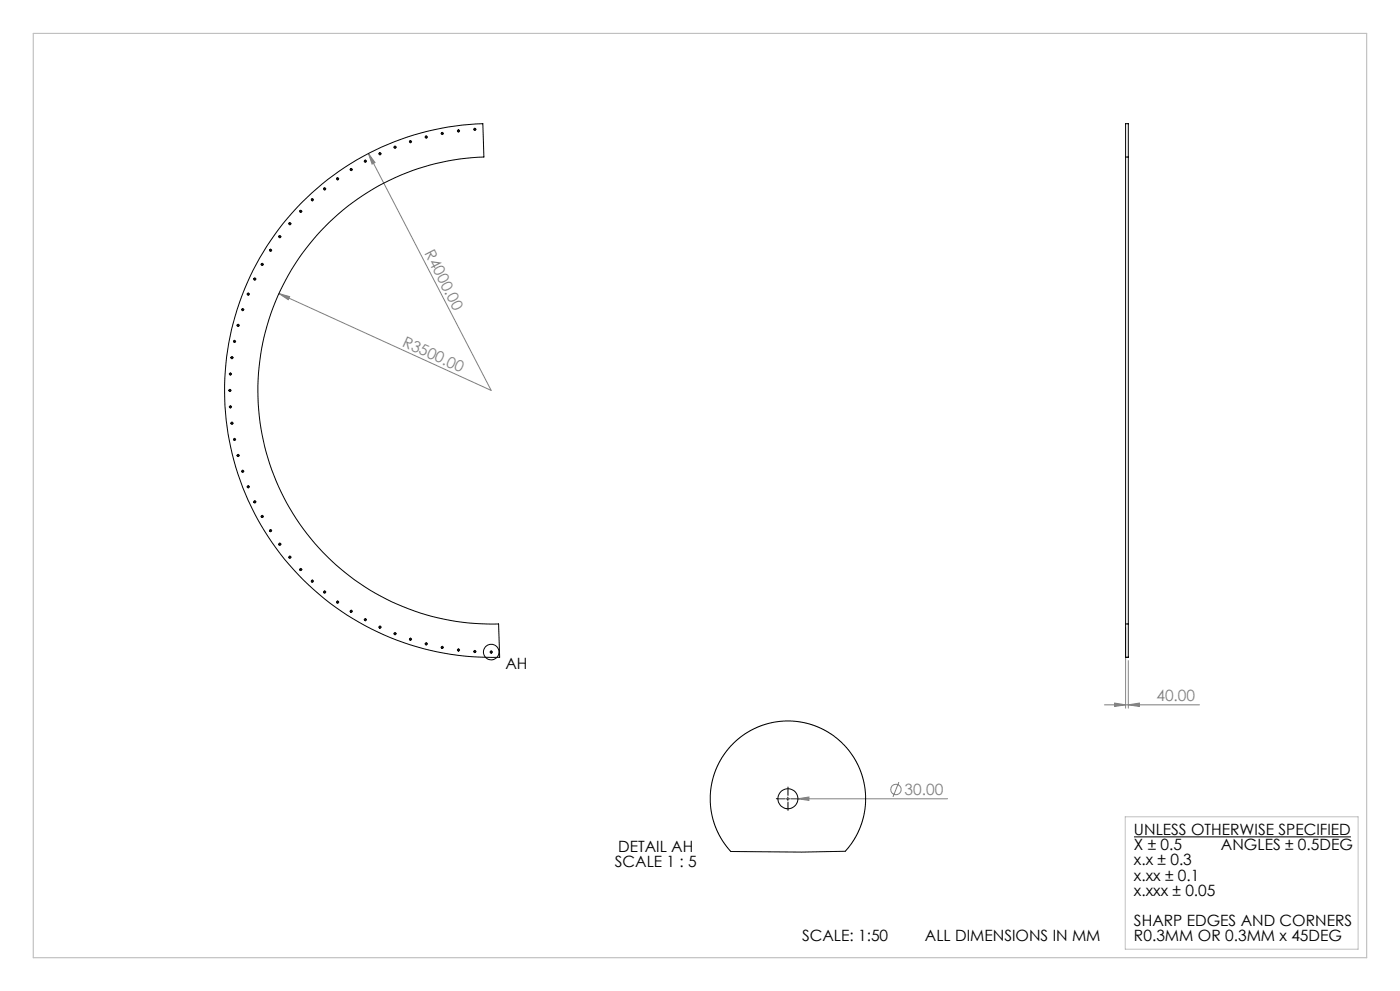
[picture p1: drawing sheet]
<svg xmlns="http://www.w3.org/2000/svg" width="420mm" height="297mm" viewBox="0 0 420 297" stroke-linecap="round" stroke-linejoin="round" font-family="sans-serif">
<g fill="none" stroke="#808080" stroke-width=".3">
<path d="M110.5 46l2 2.7-.9 .5zM110.5 46l36.9 71-63.7-29M83.7 88l3.2 .9-.4 .9zM337.7 188v24.2M338.5 198v14.2M331.3 211.2h28.5M334.4 210.7l3.3 .5-3.3 .5zM338.5 211.2l3.3-.5v1zM233.4 239.4h50.9M239.4 239.4l3.3-.5v1zM269.7 234.4l-1.8 4.4"/>
<circle cx="268.8" cy="236.6" r="1.56"/>
</g>
<g fill="none" stroke="#000" stroke-width=".3">
<path d="M132.7 40v.1M137.5 39.2v.1M142.4 38.8h.1M142.5 38.7v.1M93.7 59.9h.1M97.4 56.6h-.1M101.3 53.6v.1M105.3 50.8h.1M109.5 48.3h.1M109.6 48.3v.1M113.9 46.1h.1M118.6 44.1l-.1 .1"/>
<path d="M123.1 42.5h.1M123.2 42.4v.1M127.8 41.1h.1M127.9 41v.1M132.6 40h.1M78.7 79.2l-.1 .1M81.1 75h.1M81.2 75v.1M83.9 70.9h.1M86.9 67.1h.1M87 67v.1M90.2 63.4h.1"/>
<path d="M90.2 63.3v.1M71.4 97.5h.1M72.7 92.8h.1M74.4 88.2h.1M76.4 83.6h.1M76.4 83.6v.1M68.9 117l.1 .1M69.1 112l.1 .1M69.5 107.2h.1M69.6 107.1v.1M70.3 102.3h.1M70.3 102.3v.1"/>
<path d="M69.1 121.9l.1 .1M69.5 126.9h.1M69.6 126.8v.1M70.3 131.7h.1M70.3 131.7v.1M71.4 136.5v.1M72.7 141.2l.1 .1M74.4 145.9h.1M74.5 145.8v.1M76.4 150.4h.1M76.4 150.4v.1M78.7 154.7l-.1 .1"/>
<path d="M81.1 159h.1M81.2 159v.1M83.9 163.1h.1M87 166.9v.1M90.2 170.7h.1M90.2 170.6v.1M93.7 174.2h.1M97.4 177.4h-.1M101.2 180.4h.1M101.3 180.4v.1M105.3 183.2h.1M105.3 183.2v.1"/>
<path d="M109.6 185.7v.1M113.9 188h.1M118.5 189.9h.1M118.5 189.9v.1M123.1 191.6h.1M123.2 191.5v.1M127.8 193h.1M127.9 192.9v.1M132.6 194h.1M132.7 194v.1M137.5 194.8v.1M142.4 195.3h.1"/>
<path d="M142.5 195.2v.1M147.3 195.4h.1M147.4 195.4v.1M235.9 239.4h1M236.4 238.9v1M340.2 250.8h65.1"/>
<circle cx="147.4" cy="195.4" r="2.33"/>
</g>
<g fill="none" stroke="#000" stroke-width=".3" stroke-dasharray="15.2 1.3 1.3 1.3">
<path d="M132.6 40h-.3M132.7 39.9v-.3M132.8 40h.2M137.5 39.2h-.3M137.6 39.1v-.2M137.6 39.3v.3M137.7 39.2h.2M142.4 38.8h-.3M142.5 38.7v-.3M142.5 38.9v.2M142.6 38.8h.2M93.6 59.9h-.2"/>
<path d="M93.7 59.8v-.3M93.7 60v.2M93.8 59.9h.3M97.3 56.6h-.2M97.4 56.5v-.3M97.4 56.7v.2M97.5 56.6h.3M101.2 53.6h-.2M101.3 53.5v-.3M101.3 53.7v.2M101.4 53.6h.3M105.3 50.8h-.3"/>
<path d="M105.4 50.7v-.2M105.4 50.9v.3M105.5 50.8h.2M109.5 48.3h-.2M109.6 48.2v-.2M109.6 48.4v.3M109.7 48.3h.3M113.9 46.1h-.2M114 46v-.3M114 46.2v.2M114.1 46.1h.3M118.4 44.1h-.2"/>
<path d="M118.5 44v-.2M118.5 44.2v.3M118.6 44.1h.3M123.1 42.4h-.3M123.2 42.3v-.2M123.2 42.5v.3M123.3 42.4h.2M127.8 41.1h-.3M127.9 41v-.3M127.9 41.2v.2M128 41.1h.2M132.7 40.1v.2"/>
<path d="M78.6 79.2h-.3M78.7 79.1v-.2M78.7 79.3v.3M78.8 79.2h.2M81.1 75h-.3M81.2 74.9v-.3M81.2 75.1v.2M81.3 75h.2M83.9 70.9h-.3M84 70.8v-.2M84 71v.3M84.1 70.9h.2"/>
<path d="M86.9 67h-.3M87 66.9v-.2M87 67.1v.3M87.1 67h.2M90.1 63.3h-.2M90.2 63.2v-.2M90.2 63.4v.3M90.3 63.3h.3M71.3 97.5h-.2M71.4 97.4v-.2M71.4 97.6v.3M71.5 97.5h.3"/>
<path d="M72.7 92.8h-.2M72.8 92.7v-.3M72.8 92.9v.2M72.9 92.8h.3M74.4 88.1h-.3M74.5 88v-.2M74.5 88.2v.3M74.6 88.1h.2M76.3 83.6h-.2M76.4 83.5v-.2M76.4 83.7v.3M76.5 83.6h.3"/>
<path d="M68.9 117h-.3M69 116.9v-.2M69 117.1v.3M69 112.1h-.2M69.1 117h.2M69.1 112v-.3M69.1 112.2v.2M69.2 112.1h.3M69.5 107.2h-.2M69.6 107.1v-.3M69.6 107.3v.2M69.7 107.2h.3"/>
<path d="M70.3 102.3h-.3M70.4 102.2v-.2M70.4 102.4v.3M70.5 102.3h.2M69 121.9h-.2M69.1 121.8v-.2M69.1 122v.3M69.2 121.9h.3M69.5 126.8h-.2M69.6 126.7v-.2M69.6 126.9v.3M69.7 126.8h.3"/>
<path d="M70.3 131.7h-.3M70.4 131.6v-.3M70.4 131.8v.2M70.5 131.7h.2M71.3 136.5h-.2M71.4 136.4v-.2M71.4 136.6v.3M71.5 136.5h.3M72.7 141.2h-.2M72.8 141.1v-.2M72.8 141.3v.3M72.9 141.2h.3"/>
<path d="M74.4 145.9h-.3M74.5 145.8v-.3M74.5 146v.2M74.6 145.9h.2M76.3 150.4h-.2M76.4 150.3v-.3M76.4 150.5v.2M76.5 150.4h.3M78.6 154.8h-.3M78.7 154.7v-.3M78.7 154.9v.2M78.8 154.8h.2"/>
<path d="M81.1 159h-.3M81.2 158.9v-.2M81.2 159.1v.3M81.3 159h.2M83.9 163.1h-.3M84 163v-.3M84 163.2v.2M84.1 163.1h.2M86.9 167h-.3M87 166.9v-.3M87 167.1v.2M87.1 167h.2"/>
<path d="M90.1 170.7h-.2M90.2 170.6v-.3M90.2 170.8v.2M90.3 170.7h.3M93.6 174.2h-.2M93.7 174.1v-.3M93.7 174.3v.2M93.8 174.2h.3M97.3 177.4h-.2M97.4 177.3v-.2M97.4 177.5v.3M97.5 177.4h.3"/>
<path d="M101.2 180.4h-.2M101.3 180.3v-.2M101.3 180.5v.3M101.4 180.4h.3M105.3 183.2h-.3M105.4 183.1v-.2M105.4 183.3v.3M105.5 183.2h.2M109.5 185.7h-.2M109.6 185.6v-.2M109.6 185.8v.3M109.7 185.7h.3"/>
<path d="M113.9 187.9h-.2M114 187.8v-.2M114 188v.3M114.1 187.9h.3M118.4 189.9h-.2M118.5 189.8v-.3M118.5 190v.2M118.6 189.9h.3M123.1 191.6h-.3M123.2 191.5v-.3M123.2 191.7v.2M123.3 191.6h.2"/>
<path d="M127.8 192.9h-.3M127.9 192.8v-.2M127.9 193v.3M128 192.9h.2M132.6 194h-.3M132.7 193.9v-.2M132.7 194.1v.3M132.8 194h.2M137.5 194.8h-.3M137.6 194.7v-.3M137.6 194.9v.2M137.7 194.8h.2"/>
<path d="M142.4 195.3h-.3M142.5 195.2v-.3M142.5 195.4v.2M142.6 195.3h.2M147.3 195.4h-.3M147.4 195.3v-.2M147.4 195.5v.3M147.5 195.4h.2M235.4 239.4h-2.5M236.4 238.4v-2.5M237.4 239.4h2.5M236.4 240.4v2.5"/>
</g>
<path d="M337.6 244.8h69.8v39.7h-69.8z" fill="none" stroke="#c0c0c0" stroke-width=".3"/>
<path d="M10 10h400v277h-400z" fill="none" stroke="#c0c0c0" stroke-width=".35"/>
<g fill="#808080">
<path d="M110.5 46l2 2.7-.9 .5z"/>
<path d="M83.7 88l3.2 .9-.4 .9z"/>
<path d="M239.4 239.4l3.3-.5v1z"/>
<path d="M334.4 210.7l3.3 .5-3.3 .5zM338.5 211.2l3.3-.5v1z"/>
</g>
<g fill="none" stroke="#000" stroke-width=".3">
<path d="M337.7 47.1v139.9M337.7 47.1v-10h.8v10M337.7 47.1h.8M338.5 47.1v139.9M90.5 60.7a79.8 79.8 0 0 1 54.4-23.6l.3 10a70 70 0 0 0-67.8 72.1 70 70 0 0 0 72.2 67.8l.3 10a80 80 0 0 1-75.9-48 80 80 0 0 1 16.5-88.3zM337.7 197h.1M337.7 197h.8M337.7 187v10M337.7 187h.8M338.5 197h.1M338.5 187v10M219.9 222.9l3.4-2.8 4.1-2.3 4-1.2 4.1-.5 4.4 .2 4.6 1.2 3.8 1.8 3.8 2.8 3 3.4 2.5 4.1 1.4 4.3 .7 4.4-.2 4.2-1.1 4.5-2 4.4-2.8 3.7a573 573 0 0 1-34.3 .1l-2.7-3.4-2-4.2-1.3-4.6-.2-4.8 .5-3.7 1.2-3.9 1.7-3.4 1.7-2.5z"/>
<circle cx="137.5" cy="39.2" r=".3"/>
<circle cx="142.4" cy="38.8" r=".29"/>
<circle cx="93.7" cy="59.9" r=".29"/>
<circle cx="97.4" cy="56.6" r=".31"/>
<circle cx="101.3" cy="53.6" r=".31"/>
<circle cx="105.4" cy="50.8" r=".3"/>
<circle cx="109.6" cy="48.3" r=".3"/>
<circle cx="114" cy="46.1" r=".29"/>
<circle cx="118.5" cy="44.1" r=".31"/>
<circle cx="123.1" cy="42.5" r=".3"/>
<circle cx="127.9" cy="41.1" r=".31"/>
<circle cx="132.7" cy="40" r=".3"/>
<circle cx="78.7" cy="79.3" r=".29"/>
<circle cx="81.2" cy="75" r=".3"/>
<circle cx="83.9" cy="70.9" r=".3"/>
<circle cx="86.9" cy="67" r=".31"/>
<circle cx="90.2" cy="63.4" r=".31"/>
<circle cx="71.4" cy="97.5" r=".29"/>
<circle cx="72.8" cy="92.8" r=".29"/>
<circle cx="74.5" cy="88.2" r=".31"/>
<circle cx="76.4" cy="83.7" r=".31"/>
<circle cx="69" cy="117" r=".31"/>
<circle cx="69.1" cy="112.1" r=".3"/>
<circle cx="69.6" cy="107.2" r=".3"/>
<circle cx="70.3" cy="102.3" r=".29"/>
<circle cx="69.1" cy="121.9" r=".29"/>
<circle cx="69.6" cy="126.8" r=".3"/>
<circle cx="70.4" cy="131.7" r=".3"/>
<circle cx="71.4" cy="136.5" r=".3"/>
<circle cx="72.8" cy="141.2" r=".29"/>
<circle cx="74.5" cy="145.9" r=".3"/>
<circle cx="76.4" cy="150.4" r=".3"/>
<circle cx="78.7" cy="154.8" r=".31"/>
<circle cx="81.2" cy="159" r=".3"/>
<circle cx="83.9" cy="163.1" r=".31"/>
<circle cx="87" cy="167" r=".31"/>
<circle cx="90.2" cy="170.7" r=".3"/>
<circle cx="93.7" cy="174.2" r=".31"/>
<circle cx="97.4" cy="177.4" r=".3"/>
<circle cx="101.3" cy="180.4" r=".3"/>
<circle cx="105.4" cy="183.2" r=".3"/>
<circle cx="109.6" cy="185.7" r=".29"/>
<circle cx="114" cy="188" r=".31"/>
<circle cx="118.5" cy="189.9" r=".3"/>
<circle cx="123.1" cy="191.6" r=".3"/>
<circle cx="127.9" cy="193" r=".3"/>
<circle cx="132.7" cy="194" r=".31"/>
<circle cx="137.5" cy="194.8" r=".3"/>
<circle cx="142.4" cy="195.3" r=".31"/>
<circle cx="147.4" cy="195.4" r=".3"/>
<circle cx="236.4" cy="239.4" r="3"/>
</g>
<g font-size="4.7" fill="#808080">
<text x="127.2" y="75.9" transform="rotate(63 127.2 75.9)">R4000.00</text>
<text x="120.4" y="103.6" transform="rotate(25 120.4 103.6)">R3500.00</text>
<text x="346.9" y="210.2">40.00</text>
<text x="271.4" y="238.3">30.00</text>
</g>
<g font-size="4.7">
<text x="151.6" y="200.4">AH</text>
<text x="340.2" y="250.3">UNLESS OTHERWISE SPECIFIED</text>
<text x="185.5" y="255.3">DETAIL AH</text>
<text x="340.2" y="254.8">X ± 0.5</text>
<text x="366.3" y="254.8">ANGLES ± 0.5DEG</text>
<text x="184.5" y="259.8">SCALE 1 : 5</text>
<text x="340.2" y="259.4">x.x ± 0.3</text>
<text x="340.2" y="263.9">x.xx ± 0.1</text>
<text x="340.2" y="268.4">x.xxx ± 0.05</text>
<text x="240.6" y="282">SCALE: 1:50</text>
<text x="277.5" y="282">ALL DIMENSIONS IN MM</text>
<text x="340.2" y="277.5">SHARP EDGES AND CORNERS</text>
<text x="340.2" y="282">R0.3MM OR 0.3MM x 45DEG</text>
</g>
</svg>
